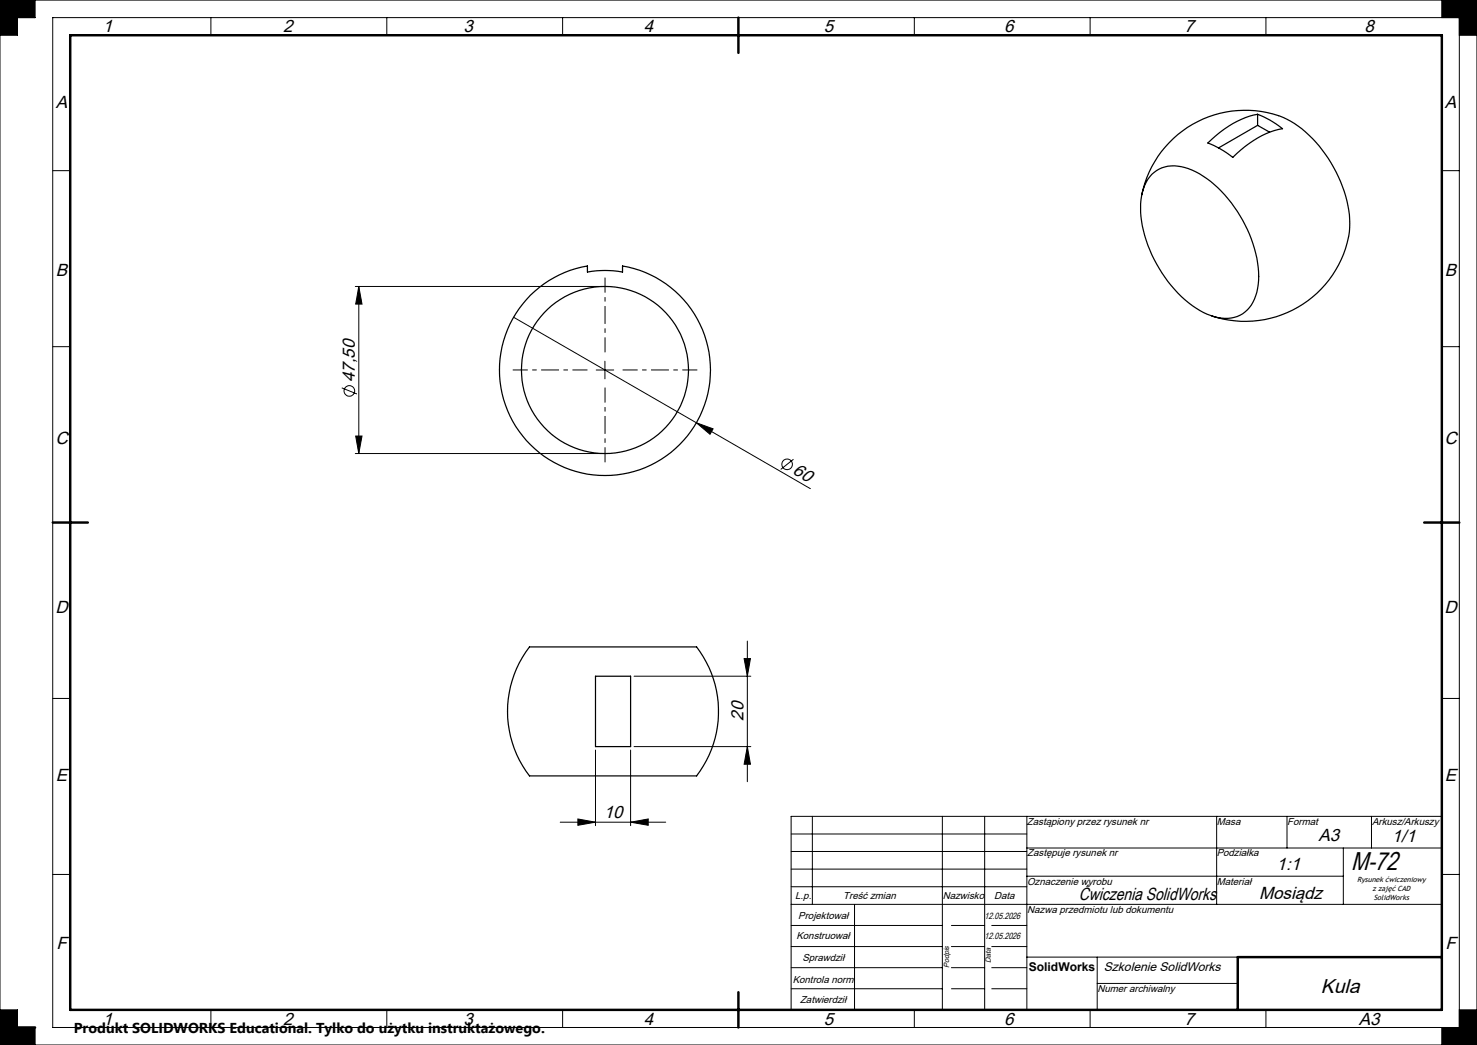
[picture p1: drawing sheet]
<svg xmlns="http://www.w3.org/2000/svg" width="420mm" height="297mm" viewBox="0 0 420 297" stroke-linecap="round" stroke-linejoin="round" font-family="sans-serif">
<g fill="none" stroke="#000" stroke-width=".35">
<path d="M357.6 35.6l-11.1 6.4M357.6 35.6l3.4 2M357.6 32.5v3.1M324.7 55.3a29.9 29.9 0 0 1 41.3-21.4 35.9 35.9 0 0 1 16.2 20.5 25.1 25.1 0 0 1-3.3 23.8 30.1 30.1 0 0 1-34.3 11.6M327.5 49.6a9.5 9.5 0 0 1 10.5-1.7 31.7 31.7 0 0 1 15.4 14.7 29.7 29.7 0 0 1 4 20.4 9 9 0 0 1-12.1 7 28.7 28.7 0 0 1-14.9-12.4 33.5 33.5 0 0 1-6-20.8 12.4 12.4 0 0 1 3.1-7.2zM343.5 40.6a27.5 27.5 0 0 1 14.1-8.1 25.7 25.7 0 0 1 7.1 4.1 27.2 27.2 0 0 0-14.1 8.1 26.8 26.8 0 0 0-7.1-4.1zM150.8 83.9a30.6 30.6 0 0 1 16.2-8.3v1.7a27.4 27.4 0 0 1 10 0v-1.7a30 30 0 0 1 22.9 40.6 30 30 0 0 1-44.4 14.1 30 30 0 0 1-4.7-46.4zM150.6 183.9h47.4a29.8 29.8 0 0 1 0 36.6h-47.3a29.6 29.6 0 0 1-.1-36.6zM169.3 192.2h10v20h-10z"/>
<circle cx="172" cy="105.2" r="23.8"/>
</g>
<g fill="none" stroke="#000" stroke-width=".28">
<path d="M0 -.1v297.2M.1 0l-.1 .1M419.9 0l.1 .1M420 -.1v297.2l-.4-.5M420 0l-.4 .4M10 0v5h-5v5h-5M15 5h400v287h-400zM60 5v5M110 5v5M160 5v5M210 5v5M260 5v5"/>
<path d="M310 5v5M360 5v5M410 0v5M415 10h5M420 0h-420.1l.5 .4M15 48.5h5M410 48.5h5M15 98.5h5M101 81.4h70M102 81.4l.9 5h-1.8zM102 81.4v47.5M146 90.2l84.4 48.7"/>
<path d="M410 98.5h5M97.2 110.2l4.3 1.8M169.5 105.2h5M172 102.7v5M101 128.9h70M101.1 123.9h1.8l-.9 5zM198 120.2l4.8 1.7-.9 1.5zM225.6 130.5l-3.6 2.9M410 148.5h5M15 198.5h5M180.3 192.2h33.2M211.6 187.2h1.8l-.9 5z"/>
<path d="M212.5 182.2v40M410 198.5h5M169.3 213.2v21.5M179.3 213.2v21.5M180.3 212.2h33.2M212.5 212.2l.9 5h-1.8zM159.3 233.7h30M164.3 232.8l5 .9-5 .9zM179.3 233.7l5-.9v1.8zM225 237h67M225 232h185v55h-185zM231 232v25"/>
<path d="M268 232v55M280 232v55M292 232v55M346 232v25M366 232v9M390 232v9M15 248.5h5M225 242h67M225 247h67M225 252h67M225 257h185M243 257v30"/>
<path d="M292 241h118M292 249h90M382 241v16M410 248.5h5M225 275h43M225 263h43M225 269h43M270.5 275h9.5M270.5 263h9.5M270.5 269h9.5M282 275h10M282 263h10"/>
<path d="M282 269h10M292 272h60M312 272v15M312 279.5h40M-.1 297h420.1M0 297l.1 .1M0 287h5v5h5v5M.4 296.6l-.4 .5M.4 296.5l-.4 .5M60 287v5M110 287v5M160 287v5"/>
<path d="M210 287v5M225 281h43M260 287v5M270.5 281h9.5M282 281h10M310 287v5M360 287v5M410 292v5M415 287h5M420 296.9l-.1 .2"/>
<circle cx="99.3" cy="111.1" r="1.51"/>
<circle cx="223.8" cy="132" r="1.51"/>
</g>
<path d="M20 10h390v277h-390zM210 5v10M15 148.5h10M405 148.5h10M410 272h-58v15M5 292h5M210 282v10" fill="none" stroke="#000" stroke-width=".7"/>
<g fill="#000">
<path d="M410 0v5h5v5h5v-10zM415 287v5h-5v5h10v-10zM0 0v10h5v-5h5v-5z" fill-rule="evenodd"/>
<path d="M0 287h5v5h5v5h-10z" fill-rule="evenodd"/>
</g>
<path d="M167 105.1h-21.2M172 110.1v21.3M172 100.1v-21.2M177 105.1h21.3" fill="none" stroke="#000" stroke-width=".28" stroke-dasharray="5.1 1.3 1.3 1.3" stroke-dashoffset=".8" stroke-linecap="butt"/>
<g fill="#000">
<path d="M198 120.2l4.8 1.7-.9 1.5z"/>
<path d="M102 81.4l.9 5h-1.8zM101.1 123.9h1.8l-.9 5z"/>
<path d="M211.6 187.2h1.8l-.9 5zM212.5 212.2l.9 5h-1.8z"/>
<path d="M179.3 233.7l5-.9v1.8zM164.3 232.8l5 .9-5 .9z"/>
</g>
<text font-size="7.3" x="384.2" y="247.1">M-72</text>
<text font-size="5.7" x="375.6" y="282.1">Kula</text>
<g font-size="5">
<text x="29.3" y="9.2">1</text>
<text x="80.5" y="9.2">2</text>
<text x="131.8" y="9.2">3</text>
<text x="183" y="9.2">4</text>
<text x="234.3" y="9.2">5</text>
<text x="285.5" y="9.2">6</text>
<text x="336.8" y="9.2">7</text>
<text x="388" y="9.2">8</text>
<text x="15.9" y="30.6">A</text>
<text x="410.9" y="30.6">A</text>
<text x="15.9" y="78.4">B</text>
<text x="410.9" y="78.4">B</text>
<text x="100.9" y="108.6" transform="rotate(-90 100.9 108.6)">47,50</text>
<text x="15.8" y="126.3">C</text>
<text x="410.8" y="126.3">C</text>
<text x="225.2" y="134.6" transform="rotate(30 225.2 134.6)">60</text>
<text x="15.8" y="174.1">D</text>
<text x="410.8" y="174.1">D</text>
<text x="211.4" y="204.8" transform="rotate(-90 211.4 204.8)">20</text>
<text x="15.9" y="221.9">E</text>
<text x="410.9" y="221.9">E</text>
<text x="171.7" y="232.6">10</text>
<text x="375" y="239.1">A3</text>
<text x="395.8" y="239.2">1/1</text>
<text x="363" y="247.2">1:1</text>
<text x="306.8" y="255.7">Ćwiczenia SolidWorks</text>
<text x="358" y="255.6">Mosiądz</text>
<text x="16" y="269.8">F</text>
<text x="411" y="269.8">F</text>
<text x="29.3" y="291.2">1</text>
<text x="80.5" y="291.2">2</text>
<text x="131.8" y="291.2">3</text>
<text x="183" y="291.2">4</text>
<text x="234.3" y="291.2">5</text>
<text x="285.5" y="291.2">6</text>
<text x="336.8" y="291.2">7</text>
<text x="386.4" y="291.2">A3</text>
</g>
<text font-size="4.1" x="21" y="293.7">Produkt SOLIDWORKS Educational. Tylko do użytku instruktażowego.</text>
<text font-size="3.6" x="313.9" y="275.9">Szkolenie SolidWorks</text>
<text font-size="3.4" x="292.6" y="275.9">SolidWorks</text>
<g font-size="2.8">
<text x="292" y="234.4">Zastąpiony przez rysunek nr</text>
<text x="346" y="234.4">Masa</text>
<text x="366.1" y="234.5">Format</text>
<text x="390.1" y="234.5">Arkusz/Arkuszy</text>
<text x="292.1" y="243.3">Zastępuje rysunek nr</text>
<text x="346" y="243.4">Podziałka</text>
<text x="292.1" y="251.5">Oznaczenie wyrobu</text>
<text x="346" y="251.4">Materiał</text>
<text x="226.1" y="255.6">L.p.</text>
<text x="239.8" y="255.6">Treść zmian</text>
<text x="268.1" y="255.6">Nazwisko</text>
<text x="282.7" y="255.6">Data</text>
<text x="227" y="261.1">Projektował</text>
<text x="292.1" y="259.4">Nazwa przedmiotu lub dokumentu</text>
<text x="226.5" y="266.9">Konstruował</text>
<text x="228.2" y="273">Sprawdził</text>
<text x="225.4" y="279.4">Kontrola norm</text>
<text x="312.1" y="281.8">Numer archiwalny</text>
<text x="227.5" y="285">Zatwierdził</text>
</g>
<g font-size="2.6">
<text x="280" y="261.1">12.05.2026</text>
<text x="280" y="267">12.05.2026</text>
</g>
<g font-size="2.1">
<text x="386" y="250.7">Rysunek ćwiczeniowy</text>
<text x="390.3" y="253.2">z zajęć CAD</text>
<text x="390.7" y="255.7">SolidWorks</text>
<text x="269.9" y="275.2" transform="rotate(-90 269.9 275.2)">Podpis</text>
<text x="281.7" y="273.8" transform="rotate(-90 281.7 273.8)">Data</text>
</g>
</svg>
